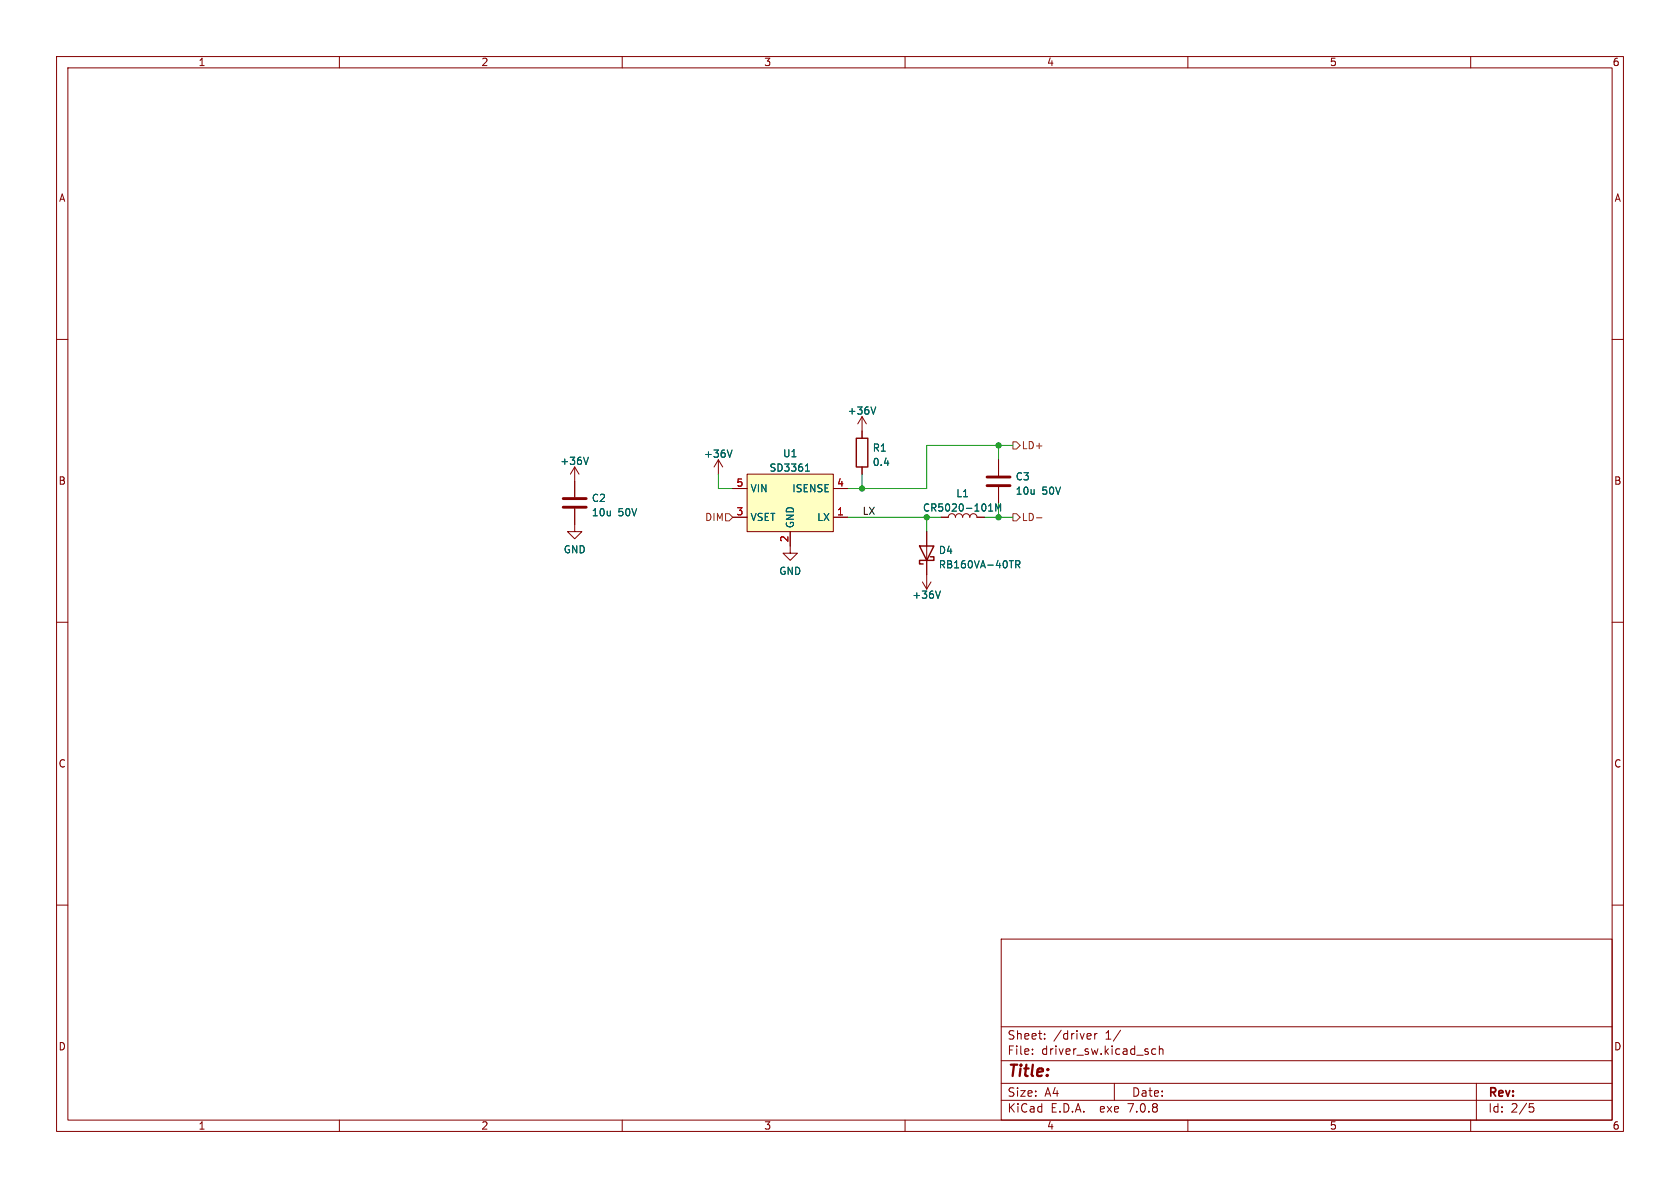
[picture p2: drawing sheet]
<svg xmlns="http://www.w3.org/2000/svg" width="297mm" height="210mm" viewBox="0 0 297 210" stroke-linecap="round" stroke-linejoin="round" font-family="sans-serif">
<g fill="none" stroke="#840000" stroke-width=".18">
<path d="M10 10h277v190h-277zM12 12h273v186h-273zM60 10v2M110 10v2M160 10v2M210 10v2M260 10v2M10 60h2M285 60h2M152.4 73.7v3.8M152.4 73.7l-.8 1.2M152.4 73.7l.8 1.2"/>
<path d="M101.6 89.9v4.1h1.3l-1.3 1.3-1.3-1.3h1.3M101.6 82.6l-.8 1.2M101.6 82.6v5.3M101.6 82.6l.8 1.2M127 81.3l-.8 1.3M127 81.3v2.5M127 81.3l.8 1.3M129.5 91.4h2.6M129.5 86.4h2.6M132.1 83.8h15.2v10.2h-15.2zM139.7 94v3.8h1.3l-1.3 1.3-1.3-1.3h1.3M147.3 91.4h2.6"/>
<path d="M147.3 86.4h2.6M152.4 82.6v1.2M163.8 94v10.1M166.4 91.4h1.2a.64 .64 0 0 1 .7-.6 .64 .64 0 0 1 .6 .6 .64 .64 0 0 1 .6-.6 .64 .64 0 0 1 .7 .6 .64 .64 0 0 1 .6-.6 .64 .64 0 0 1 .6 .6 .64 .64 0 0 1 .7-.6 .64 .64 0 0 1 .6 .6h1.3M176.5 81.3v2.8M176.5 86.1v2.8M10 110h2M163.1 102.9l.7 1.2M164.6 102.9l-.8 1.2M285 110h2M10 160h2M285 160h2"/>
<path d="M177 166h108v32h-108zM60 198v2M110 198v2M160 198v2M177 194.5h108M177 191.5h108M177 187.5h108M177 181.5h108M182.5 186.3v.1M182.5 185.5v.1M184.7 183.6v.1M184.7 182.8v.1"/>
<path d="M192.7 182.7l.2 .4-.7 .1M192.8 183.6l-.1 .1M193.5 182.7v1M194 182.7l-.3 .1-.2 .2M197 191.5v3M198.1 182.1l-1.3 2M204.3 185.5l-.4-.1-.3 .3v.4l.1 .2h.6M205 185.5l.2-.1 .3 .1 .1 .9M205 184.9v1.5M210 198v2M260 198v2M261 191.5v6.5"/>
<path d="M270.4 195.1h.7M270.5 195.7h.4l.3 .3-.2 .5-.5 .1"/>
</g>
<path d="M151.4 77.5h2v5.1h-2zM162.6 96.5h2.5l-1.3 2.6zM164.5 98.4h.6v.7h-2.5v.6h.6" fill="none" stroke="#840000" stroke-width=".25"/>
<path d="M129.4 79.6l-.4 1.2M154.8 71.9l-.4 1.3M104 80.8l-.4 1.3M142.4 83.3h.7M142.5 82.3l.3-.3v1.3M174.8 90.3h.7M175 89.3l.1-.2v1.2M176 90.3v-1.2l.5 .9 .4-.9v1.2M178.4 99.1h.8M179.6 99.8l.6-.1 .1-.2-.1-.3-.6-.1v1.3M179.9 99.8l.4 .6M166.2 104.5l-.4 1.3" fill="none" stroke="#006464" stroke-width=".18"/>
<path d="M99.6 89.7h4M99.6 88.1h4M174.5 85.9h4.1M174.5 84.3h4.1" fill="none" stroke="#840000" stroke-width=".51"/>
<path d="M132.1 83.8h15.2v10.2h-15.2z" fill="#ffffc2" stroke="#ffffc2" stroke-width=".18"/>
<path d="M179.1 78.1h.6l.6 .6-.6 .7h-.6zM128.3 90.8h.6l.6 .6-.6 .7h-.6zM179.1 90.8h.6l.6 .6-.6 .7h-.6zM183.2 91.5h1" fill="none" stroke="#725600" stroke-width=".18"/>
<path d="M176.5 78.7v2.6M179.1 78.7h-15.3v7.7h-13.9M127 83.8v2.6h2.5M149.9 91.4h16.5M152.4 83.8v2.6M163.8 91.4v2.6M174 91.4h5.1M176.5 88.9v2.5" fill="none" stroke="#009600" stroke-width=".18"/>
<g fill="#009600" stroke="#009600" stroke-width=".18">
<circle cx="176.5" cy="78.7" r=".46"/>
<circle cx="163.8" cy="91.4" r=".46"/>
<circle cx="152.4" cy="86.4" r=".46"/>
<circle cx="176.5" cy="91.4" r=".46"/>
</g>
<text font-size="2.8" fill="#840000" x="178" y="190.9">Title:</text>
<g font-size="2.1" fill="#840000">
<text x="178" y="184">Sheet:</text>
<text x="186.2" y="184">/driver</text>
<text x="195.5" y="184">1/</text>
<text x="178" y="186.7">File:</text>
<text x="184.1" y="186.7">driver_sw.kicad_sch</text>
<text x="178" y="196.9">KiCad</text>
<text x="178" y="194.1">Size:</text>
<text x="184.7" y="194.1">A4</text>
<text x="185.7" y="196.9">E.D.A.</text>
<text x="194.6" y="196.9">exe</text>
<text x="199.7" y="196.9">7.0.8</text>
<text x="200" y="194.1">Date:</text>
<text x="263" y="194.3">Rev:</text>
<text x="263" y="196.9">Id:</text>
<text x="267.1" y="196.9">2/5</text>
</g>
<g font-size="1.8" fill="#840000">
<text x="35" y="11.9">1</text>
<text x="85" y="11.9">2</text>
<text x="135" y="11.9">3</text>
<text x="185" y="11.9">4</text>
<text x="235" y="11.9">5</text>
<text x="285" y="11.9">6</text>
<text x="10.3" y="35.9">A</text>
<text x="285.3" y="35.9">A</text>
<text x="10.3" y="85.9">B</text>
<text x="285.3" y="85.9">B</text>
<text x="10.3" y="135.9">C</text>
<text x="285.3" y="135.9">C</text>
<text x="10.3" y="185.9">D</text>
<text x="285.3" y="185.9">D</text>
<text x="35" y="199.9">1</text>
<text x="85" y="199.9">2</text>
<text x="135" y="199.9">3</text>
<text x="185" y="199.9">4</text>
<text x="235" y="199.9">5</text>
<text x="285" y="199.9">6</text>
</g>
<g font-size="1.8" fill="#006464">
<text x="149.8" y="73.5">+36V</text>
<text x="99" y="82.4">+36V</text>
<text x="124.4" y="81.1">+36V</text>
<text x="135.9" y="83.6">SD3361</text>
<text x="138.3" y="81">U1</text>
<text x="154.2" y="80">R1</text>
<text x="154.2" y="82.6">0.4</text>
<text x="104.5" y="88.9">C2</text>
<text x="132.6" y="87.2">VIN</text>
<text x="140" y="87.2">ISENSE</text>
<text x="169" y="88.1">L1</text>
<text x="179.5" y="85.1">C3</text>
<text x="179.5" y="87.7">10u</text>
<text x="184.2" y="87.7">50V</text>
<text x="104.5" y="91.5">10u</text>
<text x="109.3" y="91.5">50V</text>
<text x="132.6" y="92.3">VSET</text>
<text x="140.6" y="93.5" transform="rotate(-90 140.6 93.5)">GND</text>
<text x="144.4" y="92.3">LX</text>
<text x="163.1" y="90.6">CR5020-101M</text>
<text x="99.6" y="98">GND</text>
<text x="137.7" y="101.8">GND</text>
<text x="165.9" y="98.1">D4</text>
<text x="165.9" y="100.7">RB160VA-40TR</text>
<text x="161.2" y="106">+36V</text>
</g>
<g font-size="1.8" fill="#725600">
<text x="180.5" y="79.6">LD+</text>
<text x="124.6" y="92.3">DIM</text>
<text x="180.5" y="92.3">LD-</text>
</g>
<g font-size="1.8" fill="#a90000">
<text x="130.1" y="86.1">5</text>
<text x="147.9" y="86.1">4</text>
<text x="130.1" y="91.2">3</text>
<text x="139.4" y="96" transform="rotate(-90 139.4 96)">2</text>
<text x="147.9" y="91.2">1</text>
</g>
<text font-size="1.8" fill="#0f0f0f" x="152.4" y="91.1">LX</text>
</svg>
